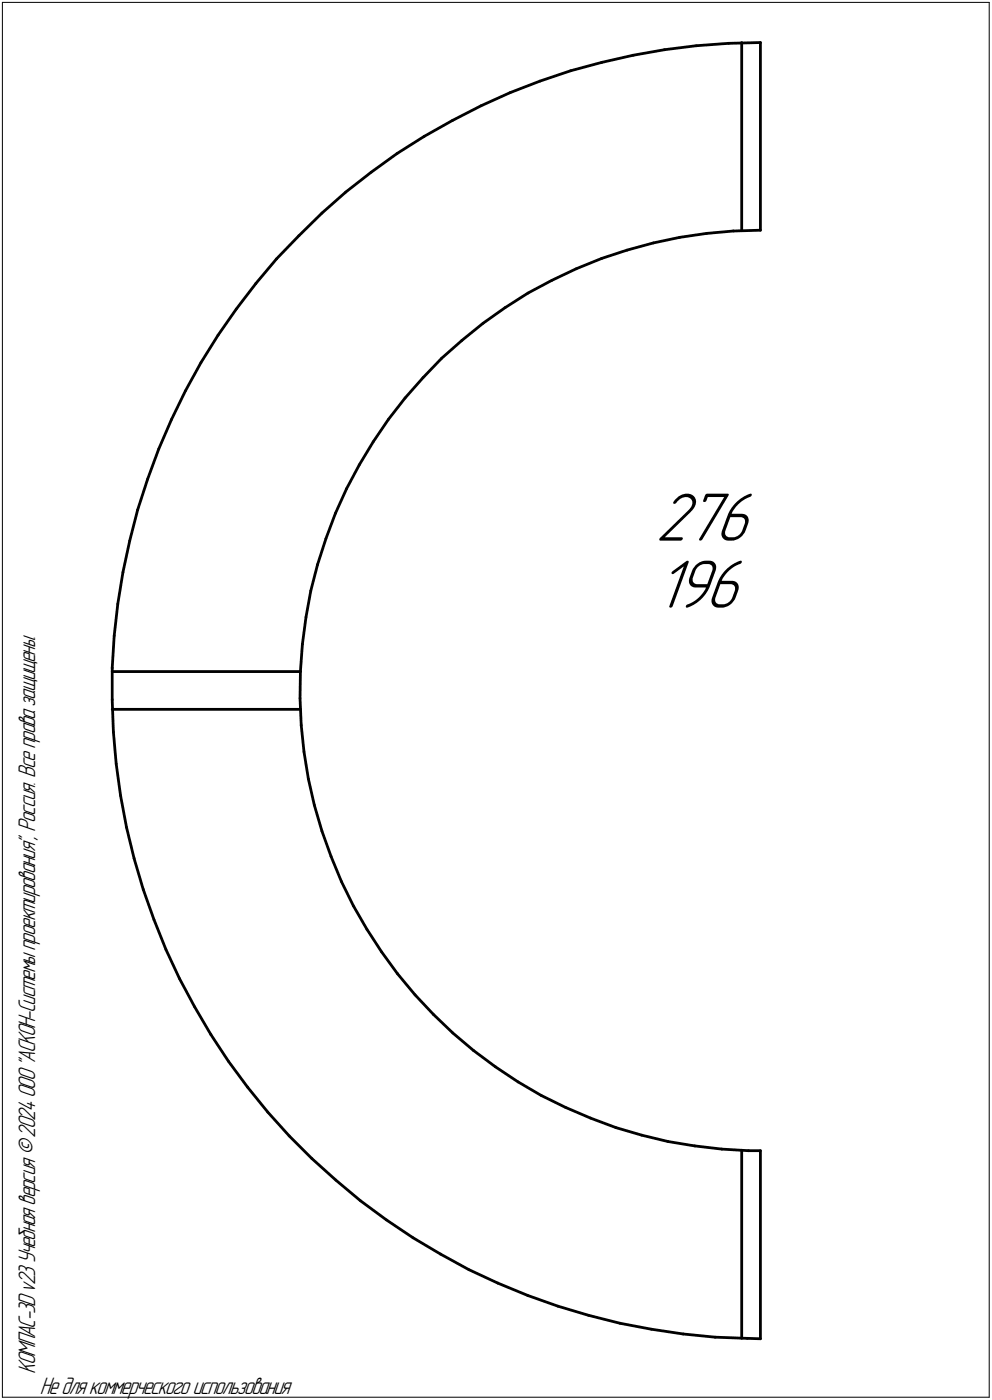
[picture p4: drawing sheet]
<svg xmlns="http://www.w3.org/2000/svg" width="211mm" height="298mm" viewBox="0 0 211 298" stroke-linecap="round" stroke-linejoin="round" font-family="sans-serif">
<g fill="none" stroke="#000" stroke-width=".59">
<path d="M108.5 19.7l6.4-2.4zM114.9 17.3l6.5-2.2zM121.4 15.1l6.6-1.8zM128 13.3l6.7-1.5zM134.7 11.8l6.7-1.2zM141.4 10.6l6.8-.9zM148.2 9.7l6.8-.5zM155 9.2l6.8-.1zM157.8 9.1v40zM161.8 9.1v39.9zM79 36.7l5.5-4zM84.5 32.7l5.8-3.7z"/>
<path d="M90.3 29l6-3.3zM96.3 25.7l6.1-3.2zM102.4 22.5l6.1-2.8zM58.8 55.1l-4.4 5.3zM63.6 50.2l4.9-4.8zM63.6 50.2l-4.8 4.9zM68.5 45.4l5.1-4.5zM73.6 40.9l5.4-4.2zM117.4 59.7l5.2-2.5zM122.6 57.2l5.4-2.2zM128 55l5.4-1.7zM133.4 53.3l5.6-1.6z"/>
<path d="M139 51.7l5.6-1.2zM144.6 50.5l5.8-.8zM150.4 49.7l5.6-.5zM156 49.2l5.8-.2zM42.8 77.2l-3.3 6zM46.4 71.4l-3.6 5.8zM50.3 65.8l-3.9 5.6zM54.4 60.4l-4.1 5.4zM94 76.3l4.3-3.8zM94 76.3l-4 4.1zM98.3 72.5l4.5-3.7zM102.8 68.8l4.6-3.3z"/>
<path d="M107.4 65.5l5-3.1zM112.4 62.4l5-2.7zM33.8 95.6l-2.4 6.4zM36.5 89.3l-2.7 6.3zM39.5 83.2l-3 6.1zM76.5 99l-2.8 5.1zM79.4 94.1l-2.9 4.9zM82.6 89.3l-3.2 4.8zM86.2 84.8l-3.6 4.5zM90 80.4l-3.8 4.4zM27.6 115.1l-1.4 6.7zM29.3 108.5l-1.7 6.6z"/>
<path d="M31.4 102l-2.1 6.5zM69.3 114.7l-1.7 5.5zM71.4 109.3l-2.1 5.4zM73.7 104.1l-2.3 5.2zM24.3 135.4l-.4 6.8zM25.1 128.6l-.8 6.8zM26.2 121.8l-1.1 6.8zM64.3 137.2l-.4 5.7zM65.1 131.4l-.8 5.8zM66.1 125.8l-1 5.6zM67.6 120.2l-1.5 5.6zM23.9 142.2v6.8z"/>
<path d="M23.9 149l.2 6.9zM23.9 143h40zM23.9 151h40zM24.1 155.9l.6 6.7zM63.8 148.7l.3 5.7zM63.9 142.9l-.1 5.8zM64.1 154.4l.6 5.7zM24.7 162.6l1 6.8zM25.7 169.4l1.2 6.8zM26.9 176.2l1.6 6.6zM64.7 160.1l.9 5.8zM65.6 165.9l1.3 5.5z"/>
<path d="M66.9 171.4l1.6 5.6zM68.5 177l1.9 5.4zM28.5 182.8l2 6.6zM30.5 189.4l2.3 6.4zM32.8 195.8l2.5 6.4zM70.4 182.4l2.2 5.3zM72.6 187.7l2.6 5.2zM75.2 192.9l2.9 5zM78.1 197.9l3.1 4.8zM35.3 202.2l2.9 6.2zM38.2 208.4l3.2 6zM41.4 214.4l3.5 5.9z"/>
<path d="M81.2 202.7l3.4 4.6zM84.6 207.3l3.7 4.5zM88.3 211.8l3.9 4.2zM92.2 216l4.2 4zM96.4 220l4.4 3.7zM44.9 220.3l3.7 5.7zM48.6 226l4.1 5.5zM52.7 231.5l4.3 5.3zM57 236.8l4.6 5.1zM100.8 223.7l4.6 3.5zM105.4 227.2l4.8 3.2zM110.2 230.4l4.9 2.9z"/>
<path d="M115.1 233.3l5.2 2.5zM120.3 235.8l5.3 2.3zM125.6 238.1l5.5 2zM61.6 241.9l4.8 4.8zM66.4 246.7l5.1 4.6zM71.5 251.3l5.2 4.4zM76.7 255.7l5.5 4.1zM82.2 259.8l5.7 3.8zM131.1 240.1l5.5 1.6zM136.6 241.7l5.6 1.4zM142.2 243.1l5.6 .9zM147.8 244l5.8 .7z"/>
<path d="M153.6 244.7l5.7 .3zM157.8 244.9v40.1zM159.3 245h2.5zM161.8 245v40.1zM87.9 263.6l5.8 3.4zM93.7 267l6 3.3zM99.7 270.3l6.2 2.9zM105.9 273.2l6.4 2.6zM112.3 275.8l6.4 2.3zM118.7 278.1l6.5 2zM125.2 280.1l6.7 1.7zM131.9 281.8l6.7 1.2z"/>
<path d="M138.6 283l6.8 1.1zM145.4 284.1l6.7 .6zM152.1 284.7l6.9 .3zM159 285l2.8 .1z"/>
</g>
<g fill="#fff" stroke="#fff" stroke-width=".21">
<path d="M139.4 103.9h22.7zM139.4 104h22.7zM139.4 104.1h22.7zM139.4 104.1h22.7zM139.4 104.2h22.7zM139.4 104.3h22.7zM139.4 104.4h22.7zM139.4 104.5h22.7zM139.4 104.6h22.7zM139.4 104.6h22.7zM139.4 104.7h22.7zM139.4 104.8h22.7zM139.4 104.9h22.7zM139.4 105h22.7zM139.4 105.1h22.7zM139.4 105.2h22.7zM139.4 105.2h22.7zM139.4 105.3h22.7zM139.4 105.4h22.7zM139.4 105.5h22.7zM139.4 105.6h22.7zM139.4 105.7h22.7zM139.4 105.7h22.7zM139.4 105.8h22.7zM139.4 105.9h22.7zM139.4 106h22.7zM139.4 106.1h22.7zM139.4 106.2h22.7zM139.4 106.3h22.7zM139.4 106.3h22.7zM139.4 106.4h22.7zM139.4 106.5h22.7zM139.4 106.6h22.7zM139.4 106.7h22.7zM139.4 106.8h22.7zM139.4 106.8h22.7zM139.4 106.9h22.7zM139.4 107h22.7zM139.4 107.1h22.7zM139.4 107.2h22.7zM139.4 107.3h22.7zM139.4 107.4h22.7zM139.4 107.4h22.7zM139.4 107.5h22.7zM139.4 107.6h22.7zM139.4 107.7h22.7zM139.4 107.8h22.7zM139.4 107.9h22.7zM139.4 107.9h22.7zM139.4 108h22.7zM139.4 108.1h22.7zM139.4 108.2h22.7zM139.4 108.3h22.7zM139.4 108.4h22.7zM139.4 108.5h22.7zM139.4 108.5h22.7zM139.4 108.6h22.7zM139.4 108.7h22.7zM139.4 108.8h22.7zM139.4 108.9h22.7zM139.4 109h22.7zM139.4 109.1h22.7zM139.4 109.1h22.7zM139.4 109.2h22.7zM139.4 109.3h22.7zM139.4 109.4h22.7zM139.4 109.5h22.7zM139.4 109.6h22.7zM139.4 109.6h22.7zM139.4 109.7h22.7zM139.4 109.8h22.7zM139.4 109.9h22.7zM139.4 110h22.7zM139.4 110.1h22.7zM139.4 110.2h22.7zM139.4 110.2h22.7zM139.4 110.3h22.7zM139.4 110.4h22.7zM139.4 110.5h22.7zM139.4 110.6h22.7zM139.4 110.7h22.7zM139.4 110.7h22.7zM139.4 110.8h22.7zM139.4 110.9h22.7zM139.4 111h22.7zM139.4 111.1h22.7zM139.4 111.2h22.7zM139.4 111.3h22.7zM139.4 111.3h22.7zM139.4 111.4h22.7zM139.4 111.5h22.7zM139.4 111.6h22.7zM139.4 111.7h22.7zM139.4 111.8h22.7zM139.4 111.8h22.7zM139.4 111.9h22.7zM139.4 112h22.7zM139.4 112.1h22.7zM139.4 112.2h22.7zM139.4 112.3h22.7zM139.4 112.4h22.7zM139.4 112.4h22.7zM139.4 112.5h22.7zM139.4 112.6h22.7zM139.4 112.7h22.7zM139.4 112.8h22.7zM139.4 112.9h22.7zM139.4 112.9h22.7zM139.4 113h22.7zM139.4 113.1h22.7zM139.4 113.2h22.7zM139.4 113.3h22.7zM139.4 113.4h22.7zM139.4 113.5h22.7zM139.4 113.5h22.7zM139.4 113.6h22.7zM139.4 113.7h22.7zM139.4 113.8h22.7zM139.4 113.9h22.7zM139.4 114h22.7zM139.4 114h22.7zM139.4 114.1h22.7zM139.4 114.2h22.7zM139.4 114.3h22.7zM139.4 114.4h22.7zM139.4 114.5h22.7zM139.4 114.6h22.7zM139.4 114.6h22.7zM139.4 114.7h22.7zM139.4 114.8h22.7zM139.4 114.9h22.7zM139.4 115h22.7zM139.4 115.1h22.7zM139.4 115.1h22.7zM139.4 115.2h22.7zM139.4 115.3h22.7zM139.4 115.4h22.7zM139.4 115.5h22.7zM139.4 115.6h22.7zM139.4 115.7h22.7zM139.4 115.7h22.7zM139.4 115.8h22.7zM139.4 115.9h22.7zM139.4 116h22.7zM139.4 116.1h22.7zM139.4 116.2h22.7zM139.4 116.2h22.7zM139.4 116.3h22.7zM139.4 116.4h22.7zM139.4 116.5h22.7zM139.4 116.6h22.7zM139.4 116.7h22.7zM139.4 116.8h22.7zM139.4 116.8h22.7zM139.4 116.9h22.7zM139.4 117h22.7zM139.4 117.1h22.7zM139.4 117.2h22.7zM139.4 117.3h22.7zM139.4 117.3h22.7zM139.4 117.4h22.7zM139.4 117.5h22.7zM139.4 117.6h22.7zM139.4 117.7h22.7zM139.4 117.8h22.7zM139.4 117.9h22.7zM139.4 117.9h22.7zM139.4 118h22.7zM139.4 118.1h22.7z"/>
<path d="M139.4 118.2h20.6zM139.4 118.3h20.6zM139.4 118.4h20.6zM139.4 118.4h20.6zM139.4 118.5h20.6zM139.4 118.6h20.6zM139.4 118.7h20.6zM139.4 118.8h20.6zM139.4 118.9h20.6zM139.4 119h20.6zM139.4 119h20.6zM139.4 119.1h20.6zM139.4 119.2h20.6zM139.4 119.3h20.6zM139.4 119.4h20.6zM139.4 119.5h20.6zM139.4 119.5h20.6zM139.4 119.6h20.6zM139.4 119.7h20.6zM139.4 119.8h20.6zM139.4 119.9h20.6zM139.4 120h20.6zM139.4 120.1h20.6zM139.4 120.1h20.6zM139.4 120.2h20.6zM139.4 120.3h20.6zM139.4 120.4h20.6zM139.4 120.5h20.6zM139.4 120.6h20.6zM139.4 120.6h20.6zM139.4 120.7h20.6zM139.4 120.8h20.6zM139.4 120.9h20.6zM139.4 121h20.6zM139.4 121.1h20.6zM139.4 121.2h20.6zM139.4 121.2h20.6zM139.4 121.3h20.6zM139.4 121.4h20.6zM139.4 121.5h20.6zM139.4 121.6h20.6zM139.4 121.7h20.6zM139.4 121.8h20.6zM139.4 121.8h20.6zM139.4 121.9h20.6zM139.4 122h20.6zM139.4 122.1h20.6zM139.4 122.2h20.6zM139.4 122.3h20.6zM139.4 122.3h20.6zM139.4 122.4h20.6zM139.4 122.5h20.6zM139.4 122.6h20.6zM139.4 122.7h20.6zM139.4 122.8h20.6zM139.4 122.9h20.6zM139.4 122.9h20.6zM139.4 123h20.6zM139.4 123.1h20.6zM139.4 123.2h20.6zM139.4 123.3h20.6zM139.4 123.4h20.6zM139.4 123.4h20.6zM139.4 123.5h20.6zM139.4 123.6h20.6zM139.4 123.7h20.6zM139.4 123.8h20.6zM139.4 123.9h20.6zM139.4 124h20.6zM139.4 124h20.6zM139.4 124.1h20.6zM139.4 124.2h20.6zM139.4 124.3h20.6zM139.4 124.4h20.6zM139.4 124.5h20.6zM139.4 124.5h20.6zM139.4 124.6h20.6zM139.4 124.7h20.6zM139.4 124.8h20.6zM139.4 124.9h20.6zM139.4 125h20.6zM139.4 125.1h20.6zM139.4 125.1h20.6zM139.4 125.2h20.6zM139.4 125.3h20.6zM139.4 125.4h20.6zM139.4 125.5h20.6zM139.4 125.6h20.6zM139.4 125.6h20.6zM139.4 125.7h20.6zM139.4 125.8h20.6zM139.4 125.9h20.6zM139.4 126h20.6zM139.4 126.1h20.6zM139.4 126.2h20.6zM139.4 126.2h20.6zM139.4 126.3h20.6zM139.4 126.4h20.6zM139.4 126.5h20.6zM139.4 126.6h20.6zM139.4 126.7h20.6zM139.4 126.7h20.6zM139.4 126.8h20.6zM139.4 126.9h20.6zM139.4 127h20.6zM139.4 127.1h20.6zM139.4 127.2h20.6zM139.4 127.3h20.6zM139.4 127.3h20.6zM139.4 127.4h20.6zM139.4 127.5h20.6zM139.4 127.6h20.6zM139.4 127.7h20.6zM139.4 127.8h20.6zM139.4 127.8h20.6zM139.4 127.9h20.6zM139.4 128h20.6zM139.4 128.1h20.6zM139.4 128.2h20.6zM139.4 128.3h20.6zM139.4 128.4h20.6zM139.4 128.4h20.6zM139.4 128.5h20.6zM139.4 128.6h20.6zM139.4 128.7h20.6zM139.4 128.8h20.6zM139.4 128.9h20.6zM139.4 128.9h20.6zM139.4 129h20.6zM139.4 129.1h20.6zM139.4 129.2h20.6zM139.4 129.3h20.6zM139.4 129.4h20.6zM139.4 129.5h20.6zM139.4 129.5h20.6zM139.4 129.6h20.6zM139.4 129.7h20.6zM139.4 129.8h20.6zM139.4 129.9h20.6zM139.4 130h20.6zM139.4 130h20.6zM139.4 130.1h20.6zM139.4 130.2h20.6zM139.4 130.3h20.6zM139.4 130.4h20.6zM139.4 130.5h20.6zM139.4 130.6h20.6zM139.4 130.6h20.6zM139.4 130.7h20.6zM139.4 130.8h20.6zM139.4 130.9h20.6zM139.4 131h20.6zM139.4 131.1h20.6zM139.4 131.1h20.6zM139.4 131.2h20.6zM139.4 131.3h20.6zM139.4 131.4h20.6zM139.4 131.5h20.6zM139.4 131.6h20.6zM139.4 131.7h20.6zM139.4 131.7h20.6zM139.4 131.8h20.6zM139.4 131.9h20.6zM139.4 132h20.6zM139.4 132.1h20.6zM139.4 132.2h20.6zM139.4 132.2h20.6zM139.4 132.3h20.6z"/>
</g>
<path d="M.5 .5v297zM.5 .5h210zM210.5 .5v297zM.5 297.5h210z" fill="none" stroke="#000" stroke-width=".21"/>
<g font-size="15.6">
<text x="139.4" y="115.1">276</text>
<text x="139.4" y="129.4">196</text>
</g>
<g font-size="5.4">
<text x="7.5" y="292.5" transform="rotate(-90 7.5 292.5)">КОМПАС-3Dv23Учебнаяверсия©2024ООО&quot;АСКОН-Системыпроектирования&quot;, Россия. Всеправазащищены.</text>
<text x="8.5" y="296.7">Недлякоммерческогоиспользования</text>
</g>
</svg>
